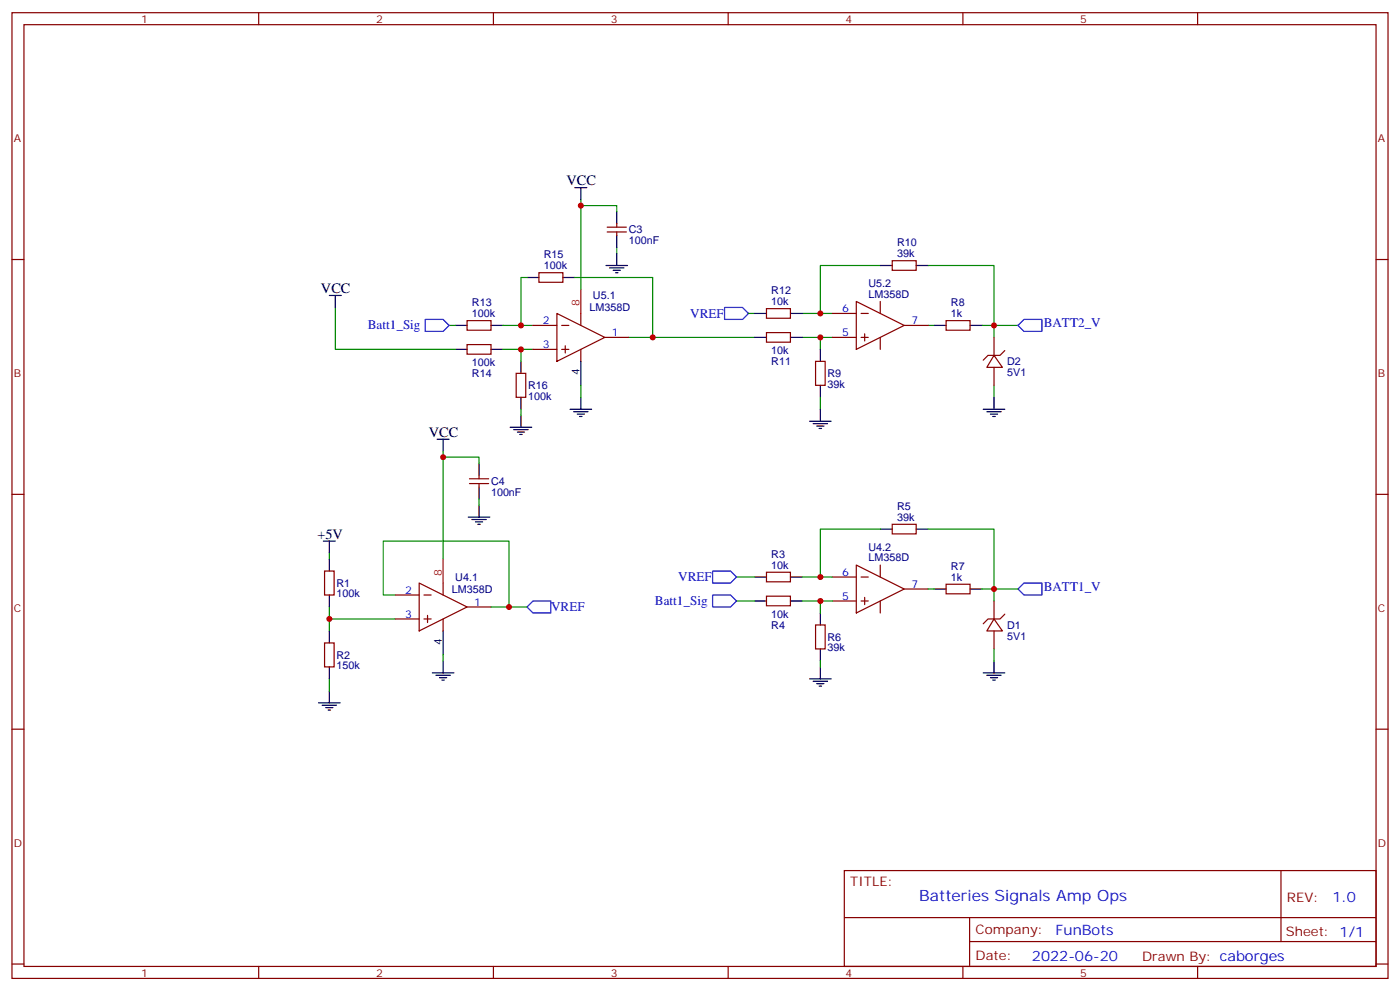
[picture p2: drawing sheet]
<svg xmlns="http://www.w3.org/2000/svg" width="412mm" height="292mm" viewBox="0 0 412 292" stroke-linecap="round" stroke-linejoin="round" font-family="sans-serif">
<g fill="none" stroke="#870000" stroke-width=".35">
<path d="M3.5 3.7h405.4v284.4h-405.4zM7.1 7.3h398.2v277.3h-398.2zM76.2 3.7v3.6M145.3 3.7v3.6M214.5 3.7v3.6M283.6 3.7v3.6M352.8 3.7v3.6M3.5 76.4h3.6M178.9 68.3h5.6M178.9 66.9h5.6M181.7 65.8v1.1M181.7 68.3v1.1"/>
<path d="M262.8 76.8h7.1v2.8h-7.1zM405.3 76.4h3.6M137.6 94.4h7v2.8h-7zM157 95.8h7M158.7 80.3h7.1v2.8h-7.1zM164 92.3l14.2 7-14.2 7.1zM165.5 95.8h2.1M171.1 92.3v3.5M178.2 99.3h7M225.8 97.9h7v2.9h-7zM225.8 90.9h7v2.8h-7zM245.2 92.3h7"/>
<path d="M245.2 99.3h7M252.2 88.8l14.1 7-14.1 7.1zM253.6 92.3h2.2M253.6 99.3h2.2M254.7 98.3v2.1M259.3 88.8v3.5M259.3 99.3v3.6M266.3 95.8h7.1M278.7 94.4h7.1v2.8h-7.1zM292.8 99.3v5.3M137.6 101.5h7v2.8h-7zM152 109.9h2.9v7.1h-2.9z"/>
<path d="M157 102.9h7M165.5 102.9h2.1M166.5 101.8v2.1M171.1 102.9v3.5M240.2 106.4h2.9v7.1h-2.9zM292.8 104.6l2.5 3.6h-4.6zM292.8 108.2v5.3M296 103.2l-1.4 1.4h-3.6l-1.4 1.4M141.1 139.9v1.1M3.5 145.6h3.6M138.3 142.4h5.6M138.3 141h5.6"/>
<path d="M141.1 142.4v1M262.8 154.4h7.1v2.8h-7.1zM405.3 145.6h3.6M95.6 168.1h2.8v7.1h-2.8zM116.4 175.2h7.1M123.5 171.7l14.1 7-14.1 7.1zM124.9 175.2h2.1M130.5 171.7v3.5M137.6 178.7h7M225.8 168.5h7v2.8h-7zM225.8 175.5h7v2.9h-7zM245.2 169.9h7"/>
<path d="M245.2 177h7M252.2 166.4l14.1 7-14.1 7.1zM253.6 169.9h2.2M253.6 177h2.2M254.7 175.9v2.1M259.3 166.4v3.5M259.3 177v3.5M266.3 173.4h7.1M278.7 172h7.1v2.8h-7.1zM292.8 177v5.2M95.6 189.3h2.8v7.1h-2.8zM116.4 182.2h7.1"/>
<path d="M124.9 182.2h2.1M125.9 181.2v2.1M130.5 182.2v3.6M240.2 184h2.9v7.1h-2.9zM292.8 182.2l2.5 3.6h-4.6zM292.8 185.8v5.3M296 180.8l-1.4 1.4h-3.6l-1.4 1.5M3.5 214.7h3.6M405.3 214.7h3.6M248.7 256.3h156.6v28.3h-156.6zM377.3 256.4v20.8M248.7 270.2h156.5"/>
<path d="M285.6 277.2h119.6M285.6 270.2v14.1M3.5 283.8h3.6M76.2 284.6v3.5M145.3 284.6v3.5M214.5 284.6v3.5M283.6 284.6v3.5M352.8 284.6v3.5M405.3 283.8h3.6"/>
</g>
<g fill="none" stroke="#000" stroke-width=".35">
<path d="M169.3 55.2h3.6M171.1 55.2v3.6M178.5 78.2h6.4M179.6 78.9h4.2M180.6 79.6h2.1M181.7 62.3v3.5M181.7 69.4v3.5M181.7 74.6v3.6M259.3 78.2h3.5M269.9 78.2h3.5M97 87h3.5M98.8 87v3.5"/>
<path d="M134.1 95.8h3.5M144.6 95.8h3.6M155.2 81.7h3.5M165.8 81.7h3.5M181.3 80.3h.7M222.2 99.3h3.6M222.2 92.3h3.6M232.8 99.3h3.6M232.8 92.3h3.6M275.2 95.8h3.5M285.8 95.8h3.5M134.1 102.9h3.5"/>
<path d="M144.6 102.9h3.6M153.5 106.4v3.5M153.5 117v3.5M171.1 106.4v7.1M171.1 117v3.5M241.7 102.9v3.5M241.7 113.5v3.5M292.8 117v3.5M128.8 129.3h3.5M130.5 129.3v3.6M141.1 136.4v3.5M150.3 125.8h6.3"/>
<path d="M151.3 126.5h4.3M152.4 127.2h2.1M153.1 127.9h.7M153.5 122.3v3.5M167.9 120.5h6.4M169 121.2h4.2M170 121.9h2.2M170.7 122.6h.7M238.5 124h6.3M239.5 124.7h4.3M240.6 125.4h2.1M241.3 126.2h.7"/>
<path d="M241.7 120.5v3.5M289.6 120.5h6.4M290.7 121.2h4.2M291.7 121.9h2.2M292.5 122.6h.7M95.2 159.3h3.6M97 159.3v3.5M137.9 152.3h6.4M139 153h4.2M140.1 153.7h2.1M140.8 154.4h.7M141.1 143.4v3.6"/>
<path d="M141.1 148.7v3.6M259.3 155.8h3.5M269.9 155.8h3.5M97 164.6v3.5M97 175.2v3.5M222.2 169.9h3.6M222.2 177h3.6M232.8 169.9h3.6M232.8 177h3.6M275.2 173.4h3.5M285.8 173.4h3.5M97 185.8v3.5"/>
<path d="M97 196.4v3.5M127.4 198.1h6.3M128.4 198.8h4.2M129.5 199.5h2.1M130.5 185.8v7M130.5 194.6v3.5M238.5 199.9h6.3M241.7 180.5v3.5M241.7 191.1v3.5M241.7 196.4v3.5M289.6 198.1h6.4M290.7 198.8h4.2"/>
<path d="M291.7 199.5h2.2M292.8 194.6v3.5M93.8 206.9h6.4M94.9 207.6h4.2M96 208.4h2.1M96.7 209.1h.7M97 203.4v3.5M130.2 200.2h.7M239.5 200.6h4.3M240.6 201.3h2.1M241.3 202h.7M292.5 200.2h.7"/>
</g>
<g fill="none" stroke="#008700" stroke-width=".35">
<path d="M171.1 58.8v26.4M171.1 60.5h10.6v1.8M181.7 72.9v1.7M259.3 78.2h-17.6v14.1M273.4 78.2h19.4v17.6h-3.5M98.8 90.5v12.4h35.3M132.3 95.8h1.8M148.2 95.8h8.8M155.2 81.7h-1.7v14.1M169.3 81.7h23v17.6h-7.1M192.3 99.3h29.9M220.5 92.3h1.7"/>
<path d="M236.4 99.3h8.8M236.4 92.3h8.8M241.7 99.3v3.6M273.4 95.8h1.8M299.9 95.8h-7.1v3.5M148.2 102.9h8.8M153.5 102.9v3.5M171.1 113.5v3.5M241.7 117v3.5M292.8 113.5v3.5M130.5 134.6h10.6v1.8M130.5 132.9v31.7"/>
<path d="M153.5 120.5v1.8M141.1 147v1.7M259.3 155.8h-17.6v14.1M273.4 155.8h19.4v17.6h-3.5M97 162.8v1.8M97 178.7v7.1M116.4 175.2h-3.5v-15.9h37v19.4h-5.3M149.9 178.7h5.3M217 177h5.2M217 169.9h5.2M236.4 177h8.8M236.4 169.9h8.8"/>
<path d="M241.7 177v3.5M273.4 173.4h1.8M299.9 173.4h-7.1v3.6M97 199.9v3.5M97 182.2h19.4M130.5 192.8v1.8M241.7 194.6v1.8M292.8 191.1v3.5"/>
</g>
<path d="M125.2 94.1h5.3l1.8 1.7-1.8 1.8h-5.3zM213.4 90.5h5.3l1.8 1.8-1.8 1.8h-5.3zM299.9 95.8l1.7-1.7h5.3v3.5h-5.3zM155.2 178.7l1.8-1.7h5.3v3.5h-5.3zM209.9 168.1h5.3l1.8 1.8-1.8 1.8h-5.3zM209.9 175.2h5.3l1.8 1.8-1.8 1.7h-5.3zM299.9 173.4l1.7-1.7h5.3v3.5h-5.3z" fill="none" stroke="#00f" stroke-width=".35"/>
<path d="M171.1 85.2v7.1M130.5 164.6v7.1" fill="none" stroke="#f00" stroke-width=".35"/>
<g fill="#c00">
<circle cx="97" cy="182.2" r=".88"/>
<circle cx="149.9" cy="178.7" r=".88"/>
<circle cx="241.7" cy="177" r=".88"/>
<circle cx="292.8" cy="95.8" r=".88"/>
<circle cx="241.7" cy="92.3" r=".88"/>
<circle cx="241.7" cy="99.3" r=".88"/>
<circle cx="153.5" cy="102.9" r=".88"/>
<circle cx="153.5" cy="95.8" r=".88"/>
<circle cx="192.3" cy="99.3" r=".88"/>
<circle cx="171.1" cy="60.5" r=".88"/>
<circle cx="241.7" cy="169.9" r=".88"/>
<circle cx="292.8" cy="173.4" r=".88"/>
<circle cx="130.5" cy="134.6" r=".88"/>
</g>
<text font-size="4.6" fill="#00f" x="270.8" y="265.4">Batteries Signals Amp Ops</text>
<g font-size="4.2">
<text x="166.9" y="54.5">VCC</text>
<text x="94.5" y="86.3">VCC</text>
<text x="126.3" y="128.6">VCC</text>
<text x="93.5" y="158.6">+5V</text>
</g>
<g font-size="4.2" fill="#00f">
<text x="392.5" y="265.6">1.0</text>
<text x="310.9" y="275.2">FunBots</text>
<text x="304" y="283">2022-06-20</text>
</g>
<g font-size="3.9" fill="#00f">
<text x="203.3" y="93.5">VREF</text>
<text x="108.4" y="96.9">Batt1_Sig</text>
<text x="307.4" y="96.3">BATT2_V</text>
<text x="199.8" y="171.1">VREF</text>
<text x="307.4" y="173.9">BATT1_V</text>
<text x="162.3" y="180">VREF</text>
<text x="192.9" y="178.1">Batt1_Sig</text>
</g>
<g font-size="3.9" fill="#800">
<text x="250.5" y="260.9">TITLE:</text>
<text x="379.1" y="265.6">REV:</text>
<text x="287.4" y="275.1">Company:</text>
<text x="378.7" y="275.7">Sheet: 1/1</text>
<text x="287.4" y="282.8">Date:</text>
<text x="336.4" y="282.9">Drawn By: caborges</text>
</g>
<g font-size="3.2" fill="#800">
<text x="41.6" y="6.7">1</text>
<text x="110.8" y="6.7">2</text>
<text x="179.9" y="6.7">3</text>
<text x="249.1" y="6.7">4</text>
<text x="318.2" y="6.7">5</text>
<text x="4.1" y="41.8">A</text>
<text x="405.9" y="41.8">A</text>
<text x="4.1" y="111">B</text>
<text x="405.9" y="111">B</text>
<text x="4.1" y="180.1">C</text>
<text x="405.9" y="180.1">C</text>
<text x="4.1" y="249.3">D</text>
<text x="405.9" y="249.3">D</text>
<text x="41.6" y="287.5">1</text>
<text x="110.8" y="287.5">2</text>
<text x="179.9" y="287.5">3</text>
<text x="249.1" y="287.5">4</text>
<text x="318.2" y="287.5">5</text>
</g>
<g font-size="3.2" fill="#000080">
<text x="185.2" y="71.9">100nF</text>
<text x="185.2" y="68.7">C3</text>
<text x="160.2" y="76.1">R15</text>
<text x="264.2" y="75.7">39k</text>
<text x="264.2" y="72.5">R10</text>
<text x="160.2" y="79.2">100k</text>
<text x="174.7" y="88.1">U5.1</text>
<text x="227.2" y="89.8">10k</text>
<text x="227.2" y="86.6">R12</text>
<text x="255.8" y="87.7">LM358D</text>
<text x="255.8" y="84.5">U5.2</text>
<text x="139" y="93.3">100k</text>
<text x="139" y="90.2">R13</text>
<text x="173.7" y="91.7">LM358D</text>
<text x="280.1" y="93.3">1k</text>
<text x="280.1" y="90.2">R8</text>
<text x="139" y="107.8">100k</text>
<text x="227.2" y="104.3">10k</text>
<text x="227.2" y="107.5">R11</text>
<text x="296.7" y="107.5">D2</text>
<text x="139" y="111">R14</text>
<text x="243.8" y="111">R9</text>
<text x="296.7" y="110.7">5V1</text>
<text x="155.6" y="117.7">100k</text>
<text x="155.6" y="114.5">R16</text>
<text x="243.8" y="114.2">39k</text>
<text x="144.6" y="142.8">C4</text>
<text x="144.6" y="146">100nF</text>
<text x="264.2" y="153.3">39k</text>
<text x="264.2" y="150.1">R5</text>
<text x="227.2" y="167.4">10k</text>
<text x="227.2" y="164.2">R3</text>
<text x="255.8" y="165.3">LM358D</text>
<text x="255.8" y="162.1">U4.2</text>
<text x="280.1" y="167.8">R7</text>
<text x="99.1" y="172.7">R1</text>
<text x="134.1" y="171">U4.1</text>
<text x="280.1" y="171">1k</text>
<text x="99.1" y="175.9">100k</text>
<text x="133.1" y="174.5">LM358D</text>
<text x="227.2" y="181.9">10k</text>
<text x="227.2" y="185.1">R4</text>
<text x="296.7" y="185.1">D1</text>
<text x="243.8" y="191.8">39k</text>
<text x="243.8" y="188.6">R6</text>
<text x="296.7" y="188.3">5V1</text>
<text x="99.1" y="197.1">150k</text>
<text x="99.1" y="193.9">R2</text>
</g>
<g font-size="3.2" fill="#00f">
<text x="159.9" y="95.5">2</text>
<text x="248.1" y="91.9">6</text>
<text x="268.5" y="95.5">7</text>
<text x="180.3" y="99">1</text>
<text x="248.1" y="99">5</text>
<text x="159.9" y="102.5">3</text>
<text x="248.1" y="169.5">6</text>
<text x="268.5" y="173.1">7</text>
<text x="119.3" y="174.8">2</text>
<text x="139.7" y="178.4">1</text>
<text x="248.1" y="176.6">5</text>
<text x="119.3" y="181.9">3</text>
</g>
<g font-size="3.2" fill="#f00">
<text x="170.7" y="90.2" transform="rotate(-90 170.7 90.2)">8</text>
<text x="130.2" y="169.5" transform="rotate(-90 130.2 169.5)">8</text>
</g>
<g font-size="3.2">
<text x="170.7" y="110.5" transform="rotate(-90 170.7 110.5)">4</text>
<text x="130.2" y="189.9" transform="rotate(-90 130.2 189.9)">4</text>
</g>
</svg>
